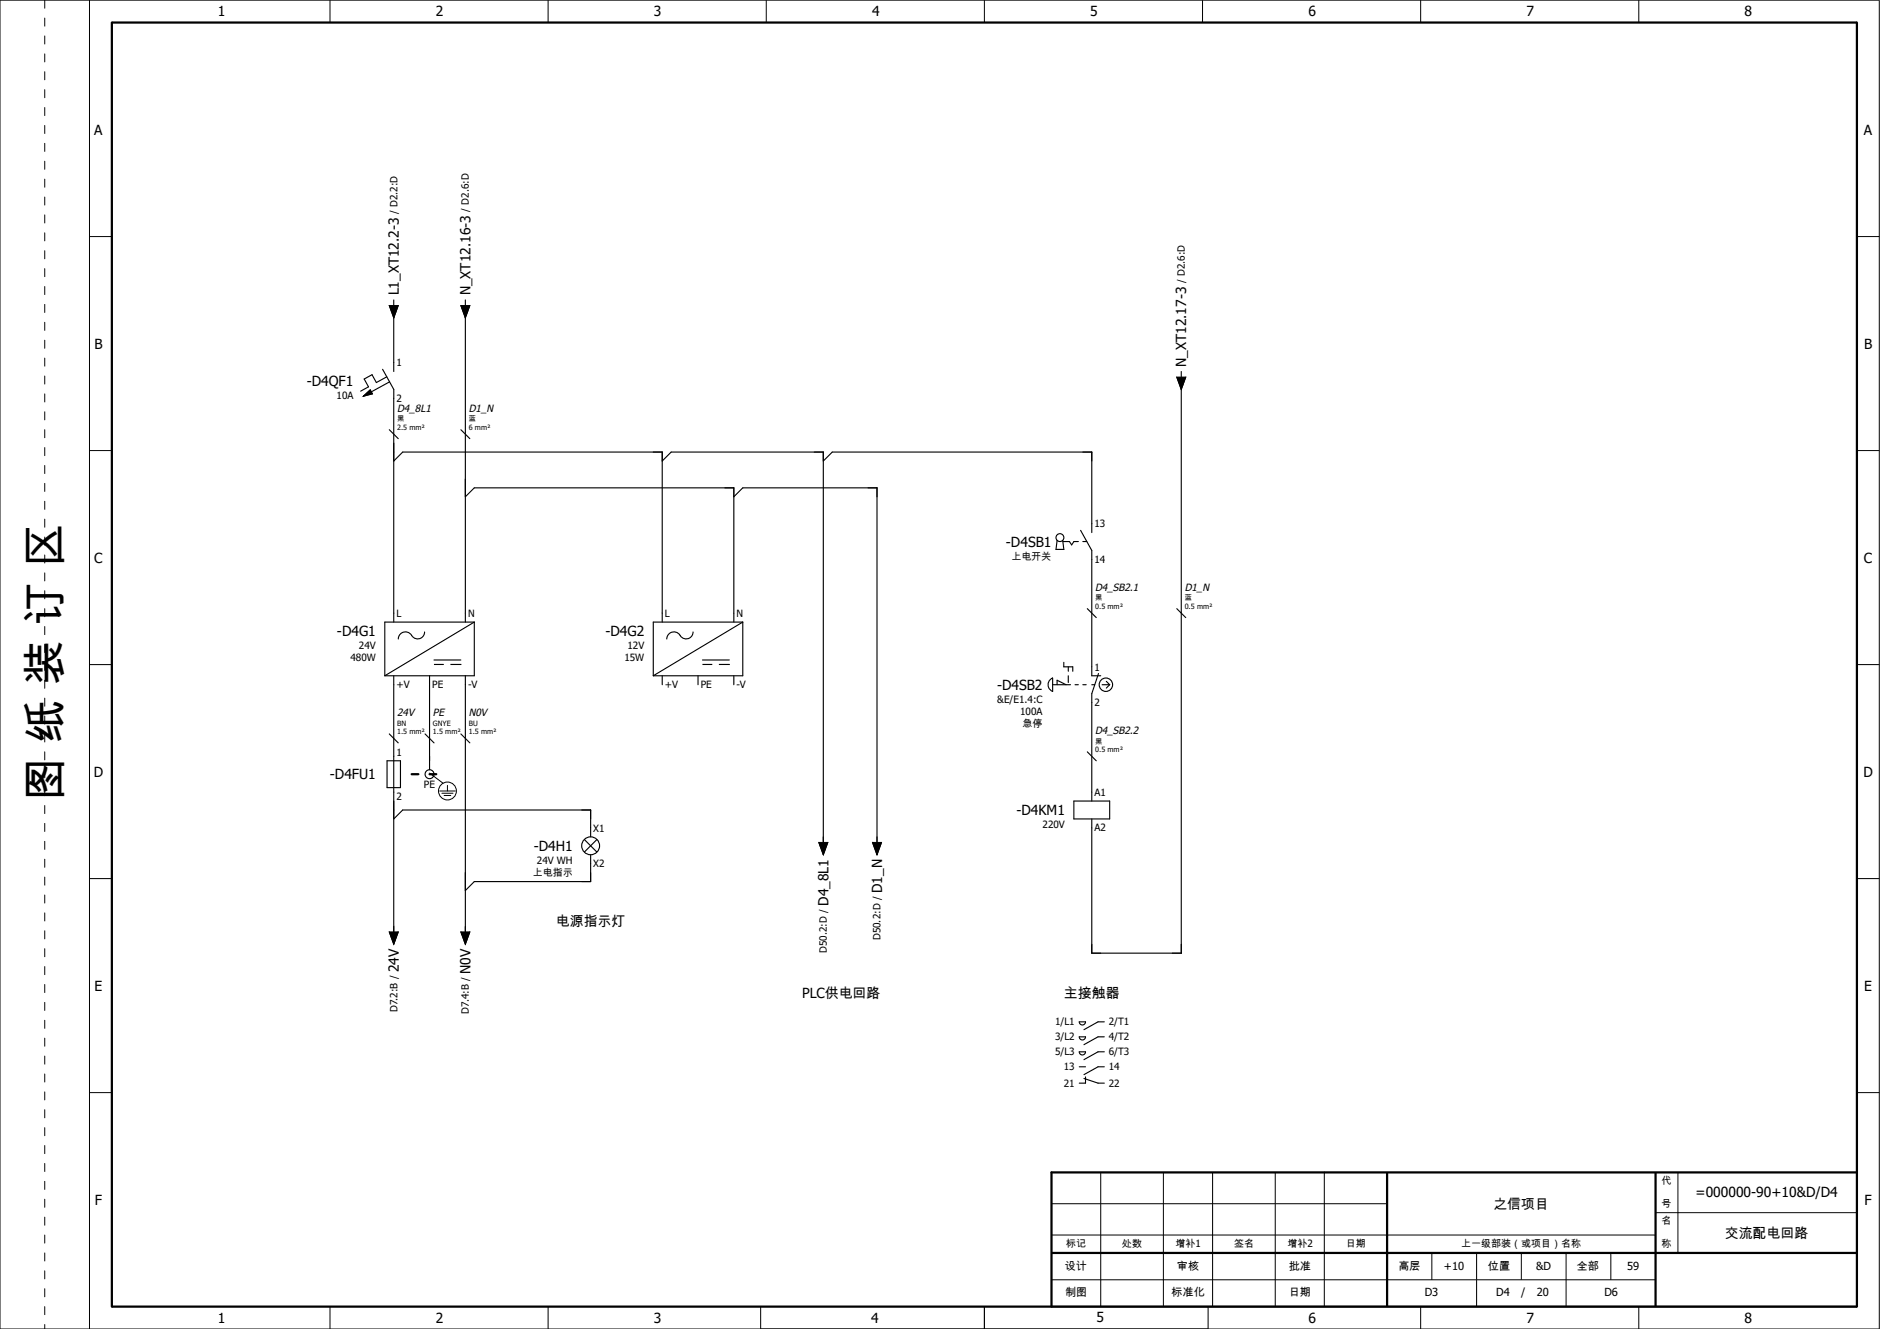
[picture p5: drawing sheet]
<svg xmlns="http://www.w3.org/2000/svg" width="420mm" height="297mm" viewBox="0 0 420 297" stroke-linecap="round" stroke-linejoin="round" font-family="sans-serif">
<path d="M25 5h390v287h-390zM310 262v30M370 262v30M415 262h-180v30M235 280h180" fill="none" stroke="#000" stroke-width=".5"/>
<g fill="none" stroke="#000" stroke-width=".22">
<path d="M0 0h420v297h-420zM20 0v297M73.7 0v5M122.5 0v5M171.3 0v5M220 0v5M268.7 0v5M317.5 0v5M366.2 0v5M20 52.9h5M415 52.9h5M20 100.7h5"/>
<path d="M415 100.7h5M20 148.5h5M415 148.5h5M96 172.8l3 2.2M98.2 176.8h3.6M98.8 177.3h2.5M99.3 177.8h1.4M100 175.5v1.3M20 196.4h5M415 196.4h5M20 244.2h5M415 244.2h5"/>
<path d="M235 276h135M235 269h75M246 262v30M260 262v30M271 262v30M285 262v30M296 262v30M370 271h45M375 262v18M73.7 292v5M122.5 292v5M170 292v5"/>
<path d="M220 292v5M235 286h135M270 292v5M317.5 292v5M320 280v6M330 280v12M340 280v6M350 280v12M360 280v6M366.2 292v5"/>
<circle cx="100" cy="176.8" r="2"/>
</g>
<path d="M235 292h180" fill="none" stroke="#000" stroke-width=".35"/>
<path d="M10 0v297" fill="none" stroke="#000" stroke-width=".22" stroke-dasharray="1.8 2.2"/>
<g fill="none" stroke="#000" stroke-width=".25">
<path d="M87 68.3l1 2.7 1-2.7M88 67v1.3M88 70v13M103 68.3l1 2.7 1-2.7M104 67v1.3M104 70v69M81.2 88.5l1.5-1.4 .5 .9zM85.5 82.5l2.5 4.5v52M86.4 84.2l-2.3 1.3-1-1.8-1.7 1 1 1.8-1.8 .9M87 96l2 2M87.1 85.3l-4.1 2.3M103 96l2 2"/>
<path d="M263 84.3l1 2.7 1-2.7M264 86v127h-20v-30M264 83v1.3M88 103l2-2h58v38M104 111l2-2h58v30M148 103l2-2h34v88M164 111l2-2h30v80M184 103l2-2h58v18M241.5 118.5l2.5 4.5v28h2M106 139v12h-20M106 139h-20v12M106 139l-20 12"/>
<path d="M166 139v12h-20M166 139h-20v12M166 139l-20 12M236.3 120.8l-.3 2h1.8l-.3-2M237.6 121h1.4l.5 .8 .5-.8h1M242 121h.9M243 136l2 2M263 136l2 2M88 151v58M94.9 141.3a1.62 1.62 0 0 1-1.4 1.5 1.62 1.62 0 0 1-1.8-1.1 1.6 1.6 0 0 0-1.7-.4 1.6 1.6 0 0 0-1 1.5M96 151v21M97 147.5h6"/>
<path d="M97 148.5h2.2M100.8 148.5h2.2M104 151v58M148 151v2M154.9 141.3a1.62 1.62 0 0 1-1.4 1.5 1.62 1.62 0 0 1-1.8-1.1 1.6 1.6 0 0 0-1.7-.4 1.6 1.6 0 0 0-1 1.5M156 151v2M157 147.5h6M157 148.5h2.2M160.8 148.5h2.2M164 151v2M234.6 152l.7-.5v3a1.61 1.61 0 0 1-.7-2.5zM235.3 153h4"/>
<path d="M236.3 153v-1l2 1M237.8 148v1h2v1M238.8 149v1M238.8 151v1.5M240.2 153h.8M242 153h.7M244 153h.7M245.5 150.5l-1.5 4.5v24M246.3 153h1.7M247.2 152.3l.8 .7M248 153l-.8 .8M86.5 170h3v6h-3z"/>
<path d="M87 164l2 2M95 164l2 2M103 164l2 2M240 179h8v4h-8zM243 168l2 2M88 183l2-2h42v6M130.6 187.6l2.8 2.8M132 191v6h-26l-2 2M133.4 187.6l-2.8 2.8M183 188.3l1 2.7 1-2.7M195 188.3l1 2.7 1-2.7M87 208.3l1 2.7 1-2.7"/>
<path d="M103 208.3l1 2.7 1-2.7M241.2 228.4h1.4a.7 .7 0 0 1-.7 .7 .7 .7 0 0 1-.7-.7zM241.2 231.7h1.4a.7 .7 0 0 1-.7 .7 .7 .7 0 0 1-.7-.7zM241.2 235.1h1.4a.7 .7 0 0 1-.7 .7 .7 .7 0 0 1-.7-.7zM241.2 238.4h1.4M246.8 228.4h-1.4l-3.1 1.7M246.8 231.7h-1.4l-3.1 1.8M246.8 235.1h-1.4l-3.1 1.7M246.8 238.4h-1.4l-3.1 1.8M242.3 241l3.1 1.1h1.4M242.6 240.7v1.4h-1.4"/>
<circle cx="236.9" cy="120.2" r=".88"/>
<circle cx="247.2" cy="153" r="1.5"/>
<circle cx="96" cy="173" r="1"/>
<circle cx="132" cy="189" r="2"/>
</g>
<path d="M92 173h8" fill="none" stroke="#000" stroke-width=".5" stroke-dasharray="1.5 2.5"/>
<path d="M87 68.3h2l-1 2.7zM103 68.3h2l-1 2.7zM81.2 88.5l1.5-1.4 .5 .9zM263 84.3h2l-1 2.7zM183 188.3h2l-1 2.7zM195 188.3h2l-1 2.7zM87 208.3h2l-1 2.7zM103 208.3h2l-1 2.7z" fill="#000" stroke="#000" stroke-width=".22"/>
<text font-size="9.9" x="13.6" y="179.1" transform="rotate(-90 13.6 179.1)">图 纸 装 订 区</text>
<g font-size="3.1">
<text x="48.7" y="3.7">1</text>
<text x="97.4" y="3.7">2</text>
<text x="146.2" y="3.7">3</text>
<text x="194.9" y="3.7">4</text>
<text x="243.7" y="3.7">5</text>
<text x="292.4" y="3.7">6</text>
<text x="341.2" y="3.7">7</text>
<text x="389.9" y="3.7">8</text>
<text x="21.1" y="30.1">A</text>
<text x="416.6" y="30.1">A</text>
<text x="89.1" y="66" transform="rotate(-90 89.1 66)">L1_XT12.2-3</text>
<text x="105.1" y="66" transform="rotate(-90 105.1 66)">N_XT12.16-3</text>
<text x="21.1" y="77.9">B</text>
<text x="416.6" y="77.9">B</text>
<text x="265.1" y="82" transform="rotate(-90 265.1 82)">N_XT12.17-3</text>
<text x="68.6" y="86.2">-D4QF1</text>
<text x="21.1" y="125.8">C</text>
<text x="224.8" y="122.2">-D4SB1</text>
<text x="416.6" y="125.8">C</text>
<text x="75.3" y="142.2">-D4G1</text>
<text x="135.3" y="142.2">-D4G2</text>
<text x="222.8" y="154.2">-D4SB2</text>
<text x="20.9" y="173.6">D</text>
<text x="416.4" y="173.6">D</text>
<text x="73.7" y="174.2">-D4FU1</text>
<text x="227.2" y="182.2">-D4KM1</text>
<text x="119.3" y="190.2">-D4H1</text>
<text x="185.1" y="202.5" transform="rotate(-90 185.1 202.5)">D4_8L1</text>
<text x="197.1" y="199.6" transform="rotate(-90 197.1 199.6)">D1_N</text>
<text x="124.2" y="207">电源指示灯</text>
<text x="21.1" y="221.4">E</text>
<text x="89.1" y="217.3" transform="rotate(-90 89.1 217.3)">24V</text>
<text x="105.1" y="217.7" transform="rotate(-90 105.1 217.7)">N0V</text>
<text x="416.6" y="221.4">E</text>
<text x="179.2" y="223">PLC供电回路</text>
<text x="237.8" y="223">主接触器</text>
<text x="21.2" y="269.3">F</text>
<text x="378.9" y="267.6">=000000-90+10&amp;D/D4</text>
<text x="416.7" y="269.3">F</text>
<text x="333.8" y="270.2">之信项目</text>
<text x="385.5" y="276.7">交流配电回路</text>
<text x="48.7" y="295.7">1</text>
<text x="97.4" y="295.7">2</text>
<text x="146.2" y="295.7">3</text>
<text x="194.7" y="295.6">4</text>
<text x="245" y="295.6">5</text>
<text x="292.4" y="295.7">6</text>
<text x="341.2" y="295.7">7</text>
<text x="389.9" y="295.7">8</text>
</g>
<g font-size="2.5">
<text x="238" y="283.7">设计</text>
<text x="263" y="283.7">审核</text>
<text x="288" y="283.7">批准</text>
<text x="312.5" y="283.7">高层</text>
<text x="322.7" y="283.7">+10</text>
<text x="332.5" y="283.7">位置</text>
<text x="343.3" y="283.7">&amp;D</text>
<text x="352.4" y="283.7">全部</text>
<text x="363.6" y="283.9">59</text>
<text x="238" y="289.7">制图</text>
<text x="261.8" y="289.7">标准化</text>
<text x="288" y="289.7">日期</text>
<text x="318.4" y="289.7">D3</text>
<text x="334.4" y="289.7">D4</text>
<text x="339.9" y="289.7">/</text>
<text x="343.4" y="289.7">20</text>
<text x="358.6" y="289.7">D6</text>
</g>
<g font-size="2.3">
<text x="88.8" y="92.1">D4_8L1</text>
<text x="104.8" y="92.1">D1_N</text>
<text x="244.8" y="132.1">D4_SB2.1</text>
<text x="264.8" y="132.1">D1_N</text>
<text x="88.8" y="160.1">24V</text>
<text x="96.8" y="160.1">PE</text>
<text x="104.8" y="160.1">N0V</text>
<text x="244.8" y="164.1">D4_SB2.2</text>
</g>
<g font-size="2.2">
<text x="88.8" y="47.9" transform="rotate(-90 88.8 47.9)">/ D2.2:D</text>
<text x="104.8" y="47.3" transform="rotate(-90 104.8 47.3)">/ D2.6:D</text>
<text x="264.8" y="63.3" transform="rotate(-90 264.8 63.3)">/ D2.6:D</text>
<text x="88.6" y="81.9">1</text>
<text x="75.2" y="89.1">10A</text>
<text x="88.6" y="89.8">2</text>
<text x="244.6" y="117.9">13</text>
<text x="226.1" y="125.1">上电开关</text>
<text x="244.6" y="125.8">14</text>
<text x="88.6" y="137.9">L</text>
<text x="104.6" y="137.9">N</text>
<text x="148.6" y="137.9">L</text>
<text x="164.6" y="137.9">N</text>
<text x="78.3" y="147.8">480W</text>
<text x="80.2" y="145.1">24V</text>
<text x="139.5" y="147.8">15W</text>
<text x="140.2" y="145.1">12V</text>
<text x="244.6" y="149.9">1</text>
<text x="88.6" y="153.8">+V</text>
<text x="96.6" y="153.8">PE</text>
<text x="104.6" y="153.8">-V</text>
<text x="148.6" y="153.8">+V</text>
<text x="156.6" y="153.8">PE</text>
<text x="164.6" y="153.8">-V</text>
<text x="222.9" y="157.1">&amp;E/E1.4:C</text>
<text x="228" y="159.8">100A</text>
<text x="244.6" y="157.8">2</text>
<text x="228.5" y="162.5">急停</text>
<text x="88.6" y="168.9">1</text>
<text x="88.6" y="178.8">2</text>
<text x="94.8" y="176.2">PE</text>
<text x="244.6" y="177.9">A1</text>
<text x="132.6" y="185.9">X1</text>
<text x="233" y="185.1">220V</text>
<text x="244.6" y="185.8">A2</text>
<text x="119.1" y="195.8">上电指示</text>
<text x="120" y="193.1">24V WH</text>
<text x="132.6" y="193.8">X2</text>
<text x="184.8" y="213" transform="rotate(-90 184.8 213)">D50.2:D /</text>
<text x="196.8" y="210.1" transform="rotate(-90 196.8 210.1)">D50.2:D /</text>
<text x="88.8" y="226.2" transform="rotate(-90 88.8 226.2)">D7.2:B /</text>
<text x="104.8" y="226.6" transform="rotate(-90 104.8 226.6)">D7.4:B /</text>
<text x="235.8" y="229.2">1/L1</text>
<text x="235.8" y="232.6">3/L2</text>
<text x="247.8" y="229.2">2/T1</text>
<text x="247.8" y="232.6">4/T2</text>
<text x="235.8" y="235.9">5/L3</text>
<text x="237.8" y="239.3">13</text>
<text x="247.8" y="235.9">6/T3</text>
<text x="247.8" y="239.3">14</text>
<text x="237.8" y="242.9">21</text>
<text x="247.8" y="242.9">22</text>
<text x="371.3" y="269.9">号</text>
<text x="371.3" y="264.6">代</text>
<text x="371.3" y="273.6">名</text>
<text x="238.3" y="278.6">标记</text>
<text x="250.8" y="278.6">处数</text>
<text x="262.7" y="278.6">增补1</text>
<text x="275.8" y="278.6">签名</text>
<text x="287.7" y="278.6">增补2</text>
<text x="300.8" y="278.6">日期</text>
<text x="326.5" y="278.6">上一级部装（或项目）名称</text>
<text x="371.3" y="278.6">称</text>
</g>
<g font-size="1.6">
<text x="88.8" y="94.2">黑</text>
<text x="104.8" y="94.2">蓝</text>
<text x="88.8" y="96.1">2.5 mm²</text>
<text x="104.8" y="96.1">6 mm²</text>
<text x="244.8" y="136.1">0.5 mm²</text>
<text x="244.8" y="134.2">黑</text>
<text x="264.8" y="136.1">0.5 mm²</text>
<text x="264.8" y="134.2">蓝</text>
<text x="88.8" y="164.1">1.5 mm²</text>
<text x="88.8" y="162.2">BN</text>
<text x="96.8" y="164.1">1.5 mm²</text>
<text x="96.8" y="162.2">GNYE</text>
<text x="104.8" y="164.1">1.5 mm²</text>
<text x="104.8" y="162.2">BU</text>
<text x="244.8" y="166.2">黑</text>
<text x="244.8" y="168.1">0.5 mm²</text>
</g>
</svg>
